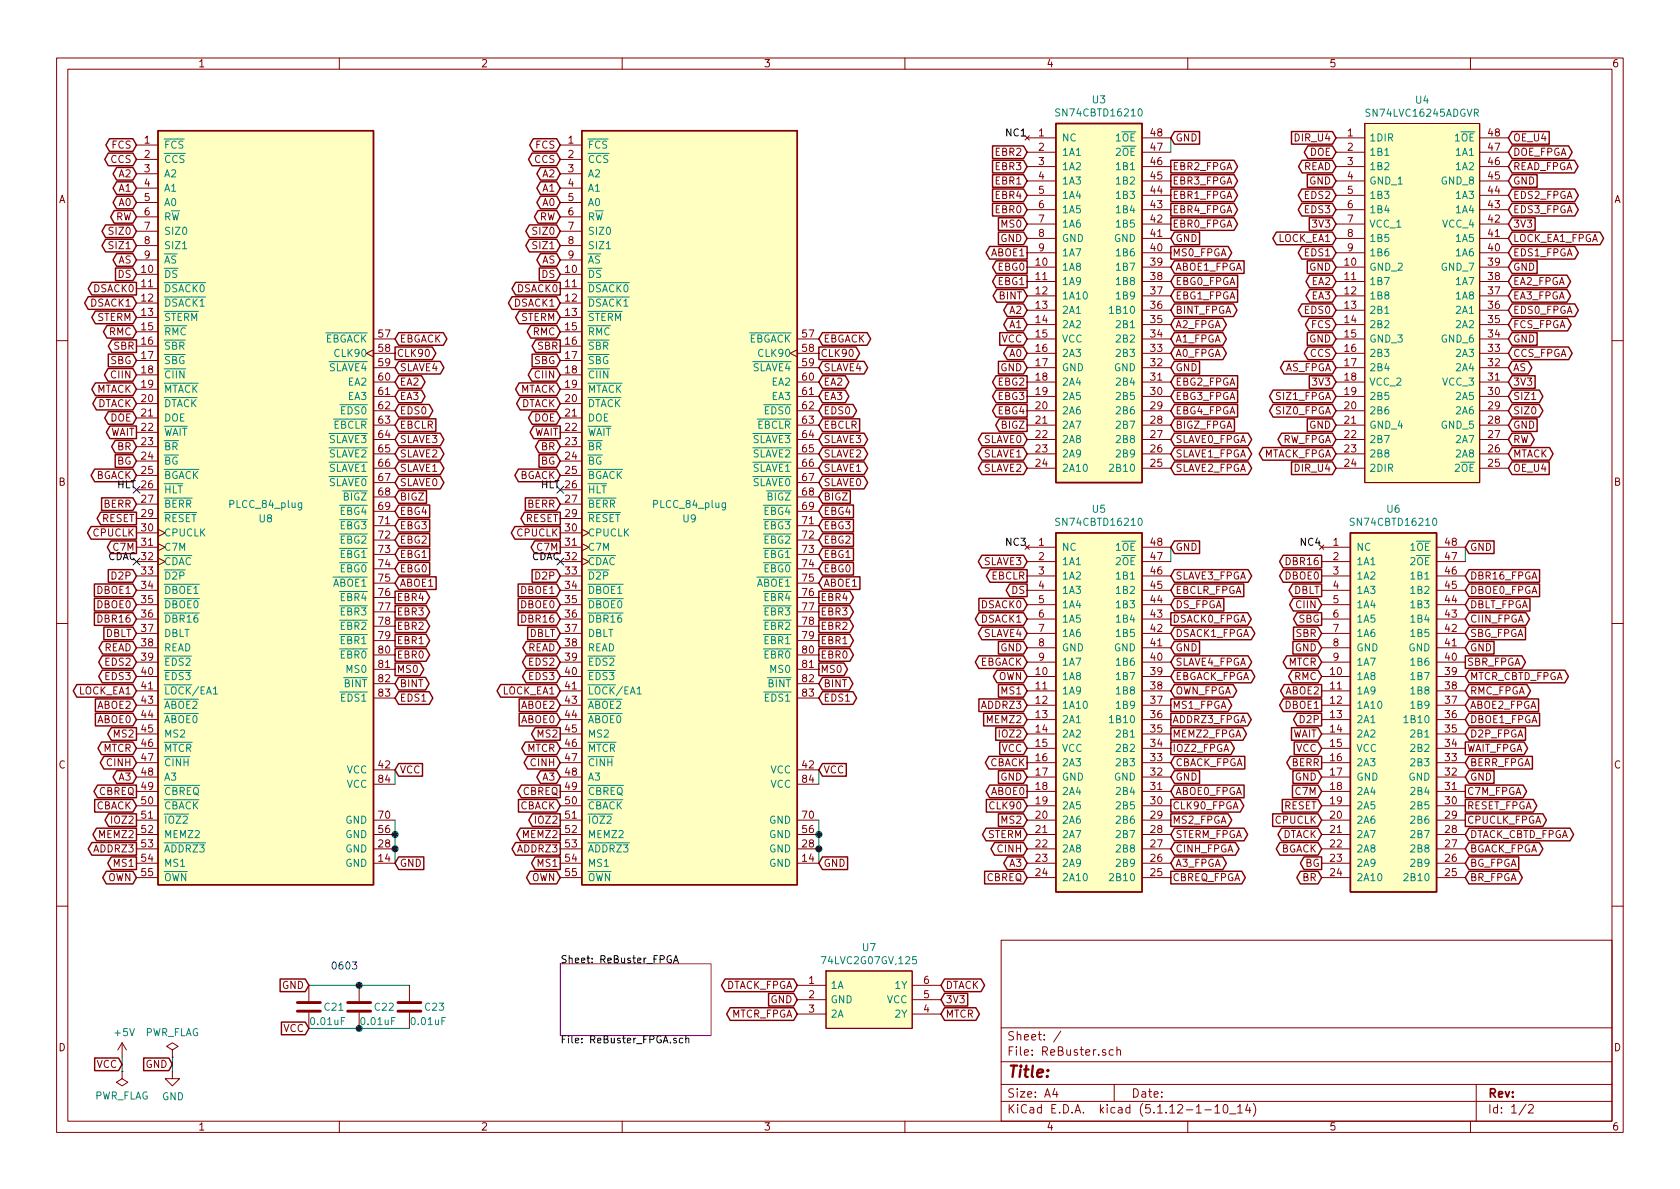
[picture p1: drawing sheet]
EESchema Schematic File Version 4
EELAYER 30 0
EELAYER END
$Descr A4 11693 8268
encoding utf-8
Sheet 1 2
Title ""
Date ""
Rev ""
Comp ""
Comment1 ""
Comment2 ""
Comment3 ""
Comment4 ""
$EndDescr
Text GLabel 850  7400 0    50   Input ~ 0
VCC
$Comp
L power:PWR_FLAG #FLG0101
U 1 1
P 850 7450
F 0 "#FLG0101" H 850 7525 50  0001 C CNN
F 1 "PWR_FLAG" H 850 7623 50  0000 C CNN
F 2 "" H 850 7450 50  0001 C CNN
F 3 "~" H 850 7450 50  0001 C CNN
	1    850  7450
	-1   0    0    1   
$EndComp
$Comp
L power:+5V #PWR0101
U 1 1
P 850 7350
F 0 "#PWR0101" H 850 7200 50  0001 C CNN
F 1 "+5V" H 865 7523 50  0000 C CNN
F 2 "" H 850 7350 50  0001 C CNN
F 3 "" H 850 7350 50  0001 C CNN
	1    850  7350
	1    0    0    -1  
$EndComp
Wire Wire Line
	850  7450 850  7350
$Comp
L power:PWR_FLAG #FLG0102
U 1 1
P 1200 7350
F 0 "#FLG0102" H 1200 7425 50  0001 C CNN
F 1 "PWR_FLAG" H 1200 7523 50  0000 C CNN
F 2 "" H 1200 7350 50  0001 C CNN
F 3 "~" H 1200 7350 50  0001 C CNN
	1    1200 7350
	1    0    0    -1  
$EndComp
$Comp
L power:GND #PWR0102
U 1 1
P 1200 7450
F 0 "#PWR0102" H 1200 7200 50  0001 C CNN
F 1 "GND" H 1205 7277 50  0000 C CNN
F 2 "" H 1200 7450 50  0001 C CNN
F 3 "" H 1200 7450 50  0001 C CNN
	1    1200 7450
	1    0    0    -1  
$EndComp
Wire Wire Line
	1200 7350 1200 7450
Text GLabel 1200 7400 0    50   Input ~ 0
GND
Text GLabel 2150 6850 0    50   Input ~ 0
GND
Text GLabel 8150 2550 2    50   Input ~ 0
GND
Text GLabel 7150 2550 0    50   Input ~ 0
GND
Text GLabel 7150 1650 0    50   Input ~ 0
GND
Text Label 7150 950  2    50   ~ 0
NC1
Text GLabel 8150 950  2    50   Input ~ 0
GND
Text GLabel 2750 6000 2    50   Input ~ 0
GND
Wire Wire Line
	8150 950  8150 1050
Text GLabel 950  1000 0    50   BiDi ~ 0
FCS
$Comp
L ReBuster:SN74CBTD16210 U5
U 1 1
P 7650 4900
F 0 "U5" H 7650 6267 50  0000 C CNN
F 1 "SN74CBTD16210" H 7650 6176 50  0000 C CNN
F 2 "ReBuster:TSSOP-48_6.1x12.5mm_P0.5mm_padLength_1mm" H 9300 5350 50  0001 C CNN
F 3 "https://www.ti.com/lit/ds/symlink/sn74cbtd16210.pdf" H 9300 5350 50  0001 C CNN
	1    7650 4900
	1    0    0    -1  
$EndComp
$Comp
L ReBuster:SN74CBTD16210 U6
U 1 1
P 9700 4900
F 0 "U6" H 9700 6267 50  0000 C CNN
F 1 "SN74CBTD16210" H 9700 6176 50  0000 C CNN
F 2 "ReBuster:TSSOP-48_6.1x12.5mm_P0.5mm_padLength_1mm" H 11350 5350 50  0001 C CNN
F 3 "https://www.ti.com/lit/ds/symlink/sn74cbtd16210.pdf" H 11350 5350 50  0001 C CNN
	1    9700 4900
	1    0    0    -1  
$EndComp
Text Label 7150 3800 2    50   ~ 0
NC3
Text Label 9200 3800 2    50   ~ 0
NC4
Wire Wire Line
	2150 6850 2500 6850
Connection ~ 2500 6850
Wire Wire Line
	2500 6850 2850 6850
Wire Wire Line
	2150 7150 2500 7150
Connection ~ 2500 7150
Wire Wire Line
	2500 7150 2850 7150
Text GLabel 7150 2350 0    50   Input ~ 0
VCC
Wire Wire Line
	10200 3900 10200 3800
Wire Wire Line
	8150 3900 8150 3800
Text GLabel 8150 1650 2    50   Input ~ 0
GND
Text GLabel 10500 1850 2    50   Input ~ 0
GND
Text GLabel 9300 1250 0    50   Input ~ 0
GND
Text GLabel 10500 1250 2    50   Input ~ 0
GND
Text GLabel 10200 5400 2    50   Input ~ 0
GND
Text GLabel 10200 3800 2    50   Input ~ 0
GND
Text GLabel 10200 4500 2    50   Input ~ 0
GND
Text GLabel 8150 5400 2    50   Input ~ 0
GND
Text GLabel 8150 3800 2    50   Input ~ 0
GND
Text GLabel 8150 4500 2    50   Input ~ 0
GND
Text GLabel 9300 1850 0    50   Input ~ 0
GND
Text GLabel 9300 2350 0    50   Input ~ 0
GND
Text GLabel 9200 5200 0    50   Input ~ 0
VCC
Text GLabel 9200 4500 0    50   Input ~ 0
GND
Text GLabel 9200 5400 0    50   Input ~ 0
GND
Text GLabel 7150 5400 0    50   Input ~ 0
GND
Text GLabel 7150 4500 0    50   Input ~ 0
GND
Text GLabel 7150 5200 0    50   Input ~ 0
VCC
Text GLabel 9300 2750 0    50   BiDi ~ 0
SIZ1_FPGA
Text GLabel 8150 1450 2    50   Output ~ 0
EBR4_FPGA
Text GLabel 8150 1750 2    50   Output ~ 0
MS0_FPGA
Text GLabel 8150 1950 2    50   Input ~ 0
EBG0_FPGA
Text GLabel 8150 2050 2    50   Input ~ 0
EBG1_FPGA
Text GLabel 10500 1750 2    50   BiDi ~ 0
EDS1_FPGA
Text GLabel 10500 2250 2    50   BiDi ~ 0
FCS_FPGA
Text GLabel 8150 2650 2    50   Input ~ 0
EBG2_FPGA
Text GLabel 8150 2750 2    50   Input ~ 0
EBG3_FPGA
Text GLabel 8150 2850 2    50   Input ~ 0
EBG4_FPGA
Text GLabel 8150 2950 2    50   Input ~ 0
BIGZ_FPGA
Text GLabel 8150 3050 2    50   BiDi ~ 0
SLAVE0_FPGA
Text GLabel 8150 3150 2    50   BiDi ~ 0
SLAVE1_FPGA
Text GLabel 8150 3250 2    50   BiDi ~ 0
SLAVE2_FPGA
Text GLabel 10200 5200 2    50   Output ~ 0
WAIT_FPGA
Text GLabel 10500 1050 2    50   BiDi ~ 0
DOE_FPGA
Text GLabel 5550 6850 0    50   BiDi ~ 0
DTACK_FPGA
Text GLabel 9300 3150 0    50   BiDi ~ 0
MTACK_FPGA
Text GLabel 10200 4300 2    50   BiDi ~ 0
CIIN_FPGA
Text GLabel 10200 4600 2    50   Output ~ 0
SBR_FPGA
Text GLabel 10200 4800 2    50   BiDi ~ 0
RMC_FPGA
Text GLabel 10500 2450 2    50   BiDi ~ 0
CCS_FPGA
Text GLabel 8150 2250 2    50   BiDi ~ 0
A2_FPGA
Text GLabel 8150 2350 2    50   BiDi ~ 0
A1_FPGA
Text GLabel 10200 4400 2    50   Input ~ 0
SBG_FPGA
Text GLabel 9300 3050 0    50   BiDi ~ 0
RW_FPGA
Text GLabel 9300 2850 0    50   BiDi ~ 0
SIZ0_FPGA
Text GLabel 8150 5800 2    50   BiDi ~ 0
STERM_FPGA
Text GLabel 8150 4200 2    50   Input ~ 0
DS_FPGA
Text GLabel 9300 2550 0    50   BiDi ~ 0
AS_FPGA
Text GLabel 8150 4000 2    50   BiDi ~ 0
SLAVE3_FPGA
Text GLabel 8150 4100 2    50   Input ~ 0
EBCLR_FPGA
Text GLabel 10500 2150 2    50   BiDi ~ 0
EDS0_FPGA
Text GLabel 10500 2050 2    50   BiDi ~ 0
EA3_FPGA
Text GLabel 10500 1950 2    50   BiDi ~ 0
EA2_FPGA
Text GLabel 8150 4700 2    50   BiDi ~ 0
EBGACK_FPGA
Text GLabel 8150 4800 2    50   BiDi ~ 0
OWN_FPGA
Text GLabel 8150 4900 2    50   Output ~ 0
MS1_FPGA
Text GLabel 8150 5000 2    50   Output ~ 0
ADDRZ3_FPGA
Text GLabel 8150 5100 2    50   Output ~ 0
MEMZ2_FPGA
Text GLabel 8150 5200 2    50   Output ~ 0
IOZ2_FPGA
Text GLabel 8150 5300 2    50   Input ~ 0
CBACK_FPGA
Text GLabel 8150 5600 2    50   Output ~ 0
CLK90_FPGA
Text GLabel 8150 5500 2    50   Input ~ 0
ABOE0_FPGA
Text GLabel 8150 5700 2    50   Output ~ 0
MS2_FPGA
Text GLabel 5550 7050 0    50   BiDi ~ 0
MTCR_FPGA
Text GLabel 8150 5900 2    50   BiDi ~ 0
CINH_FPGA
Text GLabel 8150 6000 2    50   BiDi ~ 0
A3_FPGA
Text GLabel 8150 6100 2    50   Output ~ 0
CBREQ_FPGA
Text GLabel 10200 4000 2    50   Input ~ 0
DBR16_FPGA
Text GLabel 10200 4100 2    50   Input ~ 0
DBOE0_FPGA
Text GLabel 10500 1150 2    50   BiDi ~ 0
READ_FPGA
Text GLabel 10500 1350 2    50   BiDi ~ 0
EDS2_FPGA
Text GLabel 10500 1450 2    50   BiDi ~ 0
EDS3_FPGA
Text GLabel 10500 1650 2    50   BiDi ~ 0
LOCK_EA1_FPGA
Text GLabel 10200 4900 2    50   Input ~ 0
ABOE2_FPGA
Text GLabel 10200 5000 2    50   Input ~ 0
DBOE1_FPGA
Text GLabel 10200 5100 2    50   Input ~ 0
D2P_FPGA
Text GLabel 10200 5300 2    50   Input ~ 0
BERR_FPGA
Text GLabel 10200 4200 2    50   Input ~ 0
DBLT_FPGA
Text GLabel 10200 5600 2    50   Output ~ 0
RESET_FPGA
Text GLabel 10200 5500 2    50   Output ~ 0
C7M_FPGA
Text GLabel 10200 5700 2    50   Output ~ 0
CPUCLK_FPGA
Text GLabel 10200 5900 2    50   BiDi ~ 0
BGACK_FPGA
Text GLabel 10200 6000 2    50   Input ~ 0
BG_FPGA
Text GLabel 10200 6100 2    50   BiDi ~ 0
BR_FPGA
Text GLabel 2150 7150 0    50   Input ~ 0
VCC
Text Notes 2300 6750 0    50   ~ 0
0603
$Comp
L Device:C C23
U 1 1
P 2850 7000
F 0 "C23" H 2950 7000 50  0000 L CNN
F 1 "0.01uF" H 2850 6900 50  0000 L CNN
F 2 "Capacitor_SMD:C_0603_1608Metric_Pad1.05x0.95mm_HandSolder" H 2888 6850 50  0001 C CNN
F 3 "~" H 2850 7000 50  0001 C CNN
	1    2850 7000
	1    0    0    -1  
$EndComp
$Comp
L Device:C C22
U 1 1
P 2500 7000
F 0 "C22" H 2600 7000 50  0000 L CNN
F 1 "0.01uF" H 2500 6900 50  0000 L CNN
F 2 "Capacitor_SMD:C_0603_1608Metric_Pad1.05x0.95mm_HandSolder" H 2538 6850 50  0001 C CNN
F 3 "~" H 2500 7000 50  0001 C CNN
	1    2500 7000
	1    0    0    -1  
$EndComp
$Comp
L Device:C C21
U 1 1
P 2150 7000
F 0 "C21" H 2250 7000 50  0000 L CNN
F 1 "0.01uF" H 2150 6900 50  0000 L CNN
F 2 "Capacitor_SMD:C_0603_1608Metric_Pad1.05x0.95mm_HandSolder" H 2188 6850 50  0001 C CNN
F 3 "~" H 2150 7000 50  0001 C CNN
	1    2150 7000
	1    0    0    -1  
$EndComp
$Comp
L ReBuster:Super_Buster_socket U8
U 1 1
P 1850 3500
F 0 "U8" H 1850 3400 50  0000 C CNN
F 1 "PLCC_84_plug" H 1850 3500 50  0000 C CNN
F 2 "ReBuster:PLCC-84_Plug_P1.27mm_mirrored" H 2250 6000 50  0001 L CIN
F 3 "" H 1850 3700 50  0001 C CNN
	1    1850 3500
	1    0    0    -1  
$EndComp
Text GLabel 950  1100 0    50   BiDi ~ 0
CCS
Text GLabel 950  1200 0    50   BiDi ~ 0
A2
Text GLabel 950  1300 0    50   BiDi ~ 0
A1
Text GLabel 950  1400 0    50   BiDi ~ 0
A0
Text GLabel 950  1500 0    50   BiDi ~ 0
RW
Text GLabel 950  1600 0    50   BiDi ~ 0
SIZ0
Text GLabel 950  1700 0    50   BiDi ~ 0
SIZ1
Text GLabel 950  1800 0    50   BiDi ~ 0
AS
Text GLabel 950  1900 0    50   Input ~ 0
DS
Text GLabel 950  2000 0    50   Output ~ 0
DSACK0
Text GLabel 950  2400 0    50   Output ~ 0
SBR
Text GLabel 950  2500 0    50   Input ~ 0
SBG
Text GLabel 950  2600 0    50   BiDi ~ 0
CIIN
Text GLabel 950  2700 0    50   BiDi ~ 0
MTACK
Text GLabel 950  3000 0    50   Output ~ 0
WAIT
Text GLabel 950  3100 0    50   BiDi ~ 0
BR
Text GLabel 950  3200 0    50   Input ~ 0
BG
Text GLabel 950  3300 0    50   BiDi ~ 0
BGACK
Text GLabel 950  4500 0    50   BiDi ~ 0
READ
Text GLabel 950  4400 0    50   Input ~ 0
DBLT
Text GLabel 950  3600 0    50   Output ~ 0
RESET
Text GLabel 950  3800 0    50   Output ~ 0
C7M
Text GLabel 950  4000 0    50   Input ~ 0
D2P
Text GLabel 950  4100 0    50   Input ~ 0
DBOE1
Text GLabel 950  4200 0    50   Input ~ 0
DBOE0
Text GLabel 950  4300 0    50   Input ~ 0
DBR16
Text GLabel 950  4600 0    50   BiDi ~ 0
EDS2
Text GLabel 950  2100 0    50   BiDi ~ 0
DSACK1
Text GLabel 950  4700 0    50   BiDi ~ 0
EDS3
Text GLabel 950  4800 0    50   BiDi ~ 0
LOCK_EA1
Text GLabel 950  2200 0    50   BiDi ~ 0
STERM
Text GLabel 950  4900 0    50   Input ~ 0
ABOE2
Text GLabel 950  3700 0    50   Output ~ 0
CPUCLK
Text GLabel 950  2900 0    50   BiDi ~ 0
DOE
Text GLabel 950  5000 0    50   Input ~ 0
ABOE0
Text GLabel 950  3500 0    50   Input ~ 0
BERR
Text GLabel 950  5200 0    50   BiDi ~ 0
MTCR
Text GLabel 950  5300 0    50   BiDi ~ 0
CINH
Text GLabel 950  5400 0    50   BiDi ~ 0
A3
Text GLabel 950  5500 0    50   Output ~ 0
CBREQ
Text GLabel 950  5600 0    50   Input ~ 0
CBACK
Text GLabel 950  5700 0    50   Output ~ 0
IOZ2
Text GLabel 950  5800 0    50   Output ~ 0
MEMZ2
Text GLabel 950  5900 0    50   Output ~ 0
ADDRZ3
Text GLabel 950  6000 0    50   Output ~ 0
MS1
Text GLabel 950  6100 0    50   BiDi ~ 0
OWN
Text GLabel 2750 2350 2    50   BiDi ~ 0
EBGACK
Text GLabel 2750 2550 2    50   BiDi ~ 0
SLAVE4
Text GLabel 2750 2650 2    50   BiDi ~ 0
EA2
Text GLabel 2750 2750 2    50   BiDi ~ 0
EA3
Text GLabel 950  2800 0    50   BiDi ~ 0
DTACK
Text GLabel 2750 3350 2    50   BiDi ~ 0
SLAVE0
Text GLabel 2750 3450 2    50   Input ~ 0
BIGZ
Text GLabel 2750 3650 2    50   Input ~ 0
EBG3
Text GLabel 2750 3750 2    50   Input ~ 0
EBG2
Text GLabel 2750 3850 2    50   Input ~ 0
EBG1
Text GLabel 2750 3950 2    50   Input ~ 0
EBG0
Text GLabel 2750 4050 2    50   Input ~ 0
ABOE1
Text GLabel 8150 1850 2    50   Input ~ 0
ABOE1_FPGA
Text GLabel 2750 4150 2    50   Output ~ 0
EBR4
Text GLabel 2750 4250 2    50   Output ~ 0
EBR3
Text GLabel 8150 1350 2    50   Output ~ 0
EBR1_FPGA
Text GLabel 8150 1150 2    50   Output ~ 0
EBR2_FPGA
Text GLabel 8150 1250 2    50   Output ~ 0
EBR3_FPGA
Text GLabel 2750 4350 2    50   Output ~ 0
EBR2
Text GLabel 2750 4450 2    50   Output ~ 0
EBR1
Text GLabel 2750 4550 2    50   Output ~ 0
EBR0
Text GLabel 2750 4850 2    50   BiDi ~ 0
EDS1
Text GLabel 2750 4750 2    50   BiDi ~ 0
BINT
Text GLabel 950  2300 0    50   BiDi ~ 0
RMC
Text GLabel 2750 2450 2    50   Output ~ 0
CLK90
Text GLabel 2750 5350 2    50   Input ~ 0
VCC
Text GLabel 8150 2150 2    50   BiDi ~ 0
BINT_FPGA
Text GLabel 8150 4600 2    50   BiDi ~ 0
SLAVE4_FPGA
$Sheet
S 3900 6700 1050 500 
U 608A10F5
F0 "ReBuster_FPGA" 50
F1 "ReBuster_FPGA.sch" 50
$EndSheet
Text GLabel 9300 2250 0    50   BiDi ~ 0
FCS
Text GLabel 9300 2450 0    50   BiDi ~ 0
CCS
Text GLabel 7150 2150 0    50   BiDi ~ 0
A2
Text GLabel 7150 2250 0    50   BiDi ~ 0
A1
Text GLabel 7150 2450 0    50   BiDi ~ 0
A0
Text GLabel 10500 3050 2    50   BiDi ~ 0
RW
Text GLabel 10500 2850 2    50   BiDi ~ 0
SIZ0
Text GLabel 10500 2750 2    50   BiDi ~ 0
SIZ1
Text GLabel 10500 2550 2    50   BiDi ~ 0
AS
Text GLabel 7150 4100 0    50   Output ~ 0
DS
Text GLabel 7150 4200 0    50   Input ~ 0
DSACK0
Text GLabel 7150 4300 0    50   BiDi ~ 0
DSACK1
Text GLabel 7150 5800 0    50   BiDi ~ 0
STERM
Wire Wire Line
	2750 5700 2750 5800
Connection ~ 2750 5800
Wire Wire Line
	2750 5800 2750 5900
Connection ~ 2750 5900
Wire Wire Line
	2750 5900 2750 6000
Text GLabel 9200 4700 0    50   BiDi ~ 0
RMC
Text GLabel 9200 4400 0    50   Input ~ 0
SBR
Text GLabel 9200 4300 0    50   Output ~ 0
SBG
Text GLabel 9200 4200 0    50   BiDi ~ 0
CIIN
Wire Wire Line
	2750 5350 2750 5450
Text GLabel 10500 3150 2    50   BiDi ~ 0
MTACK
Text GLabel 6550 6850 2    50   BiDi ~ 0
DTACK
Text GLabel 9300 1050 0    50   BiDi ~ 0
DOE
Text GLabel 9200 5100 0    50   Input ~ 0
WAIT
Text GLabel 9200 6100 0    50   BiDi ~ 0
BR
Text GLabel 9200 6000 0    50   Output ~ 0
BG
Text GLabel 9200 5900 0    50   BiDi ~ 0
BGACK
Text GLabel 9200 5300 0    50   Output ~ 0
BERR
Text GLabel 9200 5600 0    50   Input ~ 0
RESET
Text GLabel 9200 5700 0    50   Input ~ 0
CPUCLK
Text GLabel 9200 5500 0    50   Input ~ 0
C7M
Text GLabel 9200 5000 0    50   Output ~ 0
D2P
Text GLabel 9200 4900 0    50   Output ~ 0
DBOE1
Text GLabel 9200 4000 0    50   Output ~ 0
DBOE0
Text GLabel 9200 3900 0    50   Output ~ 0
DBR16
Text GLabel 9200 4100 0    50   Output ~ 0
DBLT
Text GLabel 9300 1150 0    50   BiDi ~ 0
READ
Text GLabel 9300 1350 0    50   BiDi ~ 0
EDS2
Text GLabel 9300 1450 0    50   BiDi ~ 0
EDS3
Text GLabel 9300 1650 0    50   BiDi ~ 0
LOCK_EA1
Text GLabel 9200 4800 0    50   Output ~ 0
ABOE2
Text GLabel 7150 5500 0    50   Output ~ 0
ABOE0
Text GLabel 950  5100 0    50   Output ~ 0
MS2
Text GLabel 7150 5700 0    50   Input ~ 0
MS2
Text GLabel 6550 7050 2    50   BiDi ~ 0
MTCR
Text GLabel 2750 4650 2    50   Output ~ 0
MS0
Text GLabel 7150 5900 0    50   BiDi ~ 0
CINH
Text GLabel 7150 6000 0    50   BiDi ~ 0
A3
Text GLabel 7150 6100 0    50   Input ~ 0
CBREQ
Text GLabel 7150 5300 0    50   Output ~ 0
CBACK
Text GLabel 7150 5100 0    50   Input ~ 0
IOZ2
Text GLabel 7150 5000 0    50   Input ~ 0
MEMZ2
Text GLabel 7150 4900 0    50   Input ~ 0
ADDRZ3
Text GLabel 7150 4800 0    50   Input ~ 0
MS1
Text GLabel 7150 4700 0    50   BiDi ~ 0
OWN
Text GLabel 7150 4600 0    50   BiDi ~ 0
EBGACK
Text GLabel 7150 5600 0    50   Input ~ 0
CLK90
Text GLabel 7150 4400 0    50   BiDi ~ 0
SLAVE4
Text GLabel 9300 1950 0    50   BiDi ~ 0
EA2
Text GLabel 9300 2050 0    50   BiDi ~ 0
EA3
Text GLabel 9300 1750 0    50   BiDi ~ 0
EDS1
Text GLabel 7150 2050 0    50   BiDi ~ 0
BINT
Text GLabel 7150 1550 0    50   Input ~ 0
MS0
Text GLabel 7150 1450 0    50   Input ~ 0
EBR0
Text GLabel 7150 1250 0    50   Input ~ 0
EBR1
Text GLabel 7150 1050 0    50   Input ~ 0
EBR2
Text GLabel 7150 1150 0    50   Input ~ 0
EBR3
Text GLabel 7150 1350 0    50   Input ~ 0
EBR4
Text GLabel 7150 1750 0    50   Output ~ 0
ABOE1
Text GLabel 7150 1850 0    50   Output ~ 0
EBG0
Text GLabel 7150 1950 0    50   Output ~ 0
EBG1
Text GLabel 7150 2650 0    50   Output ~ 0
EBG2
Text GLabel 7150 2750 0    50   Output ~ 0
EBG3
Text GLabel 2750 3550 2    50   Input ~ 0
EBG4
Text GLabel 7150 2850 0    50   Output ~ 0
EBG4
Text GLabel 7150 2950 0    50   Output ~ 0
BIGZ
Text GLabel 7150 3050 0    50   BiDi ~ 0
SLAVE0
Text GLabel 2750 3250 2    50   BiDi ~ 0
SLAVE1
Text GLabel 7150 3150 0    50   BiDi ~ 0
SLAVE1
Text GLabel 2750 3150 2    50   BiDi ~ 0
SLAVE2
Text GLabel 7150 3250 0    50   BiDi ~ 0
SLAVE2
Text GLabel 2750 3050 2    50   BiDi ~ 0
SLAVE3
Text GLabel 7150 3900 0    50   BiDi ~ 0
SLAVE3
Text GLabel 2750 2950 2    50   Input ~ 0
EBCLR
Text GLabel 7150 4000 0    50   Output ~ 0
EBCLR
Text GLabel 2750 2850 2    50   BiDi ~ 0
EDS0
Text GLabel 9300 2150 0    50   BiDi ~ 0
EDS0
$Comp
L ReBuster:Super_Buster_socket U9
U 1 1
P 4800 3500
F 0 "U9" H 4800 3400 50  0000 C CNN
F 1 "PLCC_84_plug" H 4800 3500 50  0000 C CNN
F 2 "ReBuster:PLCC-84_TH_pin_holes" H 5200 6000 50  0001 L CIN
F 3 "" H 4800 3700 50  0001 C CNN
	1    4800 3500
	1    0    0    -1  
$EndComp
Text GLabel 5700 2350 2    50   BiDi ~ 0
EBGACK
Text GLabel 5700 2550 2    50   BiDi ~ 0
SLAVE4
Text GLabel 5700 2650 2    50   BiDi ~ 0
EA2
Text GLabel 5700 2750 2    50   BiDi ~ 0
EA3
Text GLabel 5700 3350 2    50   BiDi ~ 0
SLAVE0
Text GLabel 5700 3450 2    50   Input ~ 0
BIGZ
Text GLabel 5700 3650 2    50   Input ~ 0
EBG3
Text GLabel 5700 3750 2    50   Input ~ 0
EBG2
Text GLabel 5700 3850 2    50   Input ~ 0
EBG1
Text GLabel 5700 3950 2    50   Input ~ 0
EBG0
Text GLabel 5700 4050 2    50   Input ~ 0
ABOE1
Text GLabel 5700 4150 2    50   Output ~ 0
EBR4
Text GLabel 5700 4250 2    50   Output ~ 0
EBR3
Text GLabel 5700 4350 2    50   Output ~ 0
EBR2
Text GLabel 5700 4450 2    50   Output ~ 0
EBR1
Text GLabel 5700 4550 2    50   Output ~ 0
EBR0
Text GLabel 5700 4850 2    50   BiDi ~ 0
EDS1
Text GLabel 5700 4750 2    50   BiDi ~ 0
BINT
Text GLabel 5700 2450 2    50   Output ~ 0
CLK90
Text GLabel 5700 4650 2    50   Output ~ 0
MS0
Text GLabel 5700 3550 2    50   Input ~ 0
EBG4
Text GLabel 5700 3250 2    50   BiDi ~ 0
SLAVE1
Text GLabel 5700 3150 2    50   BiDi ~ 0
SLAVE2
Text GLabel 5700 3050 2    50   BiDi ~ 0
SLAVE3
Text GLabel 5700 2950 2    50   Input ~ 0
EBCLR
Text GLabel 5700 2850 2    50   BiDi ~ 0
EDS0
Text GLabel 3900 1000 0    50   BiDi ~ 0
FCS
Text GLabel 3900 1100 0    50   BiDi ~ 0
CCS
Text GLabel 3900 1200 0    50   BiDi ~ 0
A2
Text GLabel 3900 1300 0    50   BiDi ~ 0
A1
Text GLabel 3900 1400 0    50   BiDi ~ 0
A0
Text GLabel 3900 1500 0    50   BiDi ~ 0
RW
Text GLabel 3900 1600 0    50   BiDi ~ 0
SIZ0
Text GLabel 3900 1700 0    50   BiDi ~ 0
SIZ1
Text GLabel 3900 1800 0    50   BiDi ~ 0
AS
Text GLabel 3900 1900 0    50   Input ~ 0
DS
Text GLabel 3900 2000 0    50   Output ~ 0
DSACK0
Text GLabel 3900 2400 0    50   Output ~ 0
SBR
Text GLabel 3900 2500 0    50   Input ~ 0
SBG
Text GLabel 3900 2600 0    50   BiDi ~ 0
CIIN
Text GLabel 3900 2700 0    50   BiDi ~ 0
MTACK
Text GLabel 3900 3000 0    50   Output ~ 0
WAIT
Text GLabel 3900 3100 0    50   BiDi ~ 0
BR
Text GLabel 3900 3200 0    50   Input ~ 0
BG
Text GLabel 3900 3300 0    50   BiDi ~ 0
BGACK
Text GLabel 3900 4500 0    50   BiDi ~ 0
READ
Text GLabel 3900 4400 0    50   Input ~ 0
DBLT
Text GLabel 3900 3600 0    50   Output ~ 0
RESET
Text GLabel 3900 3800 0    50   Output ~ 0
C7M
Text GLabel 3900 4000 0    50   Input ~ 0
D2P
Text GLabel 3900 4100 0    50   Input ~ 0
DBOE1
Text GLabel 3900 4200 0    50   Input ~ 0
DBOE0
Text GLabel 3900 4300 0    50   Input ~ 0
DBR16
Text GLabel 3900 4600 0    50   BiDi ~ 0
EDS2
Text GLabel 3900 2100 0    50   BiDi ~ 0
DSACK1
Text GLabel 3900 4700 0    50   BiDi ~ 0
EDS3
Text GLabel 3900 4800 0    50   BiDi ~ 0
LOCK_EA1
Text GLabel 3900 2200 0    50   BiDi ~ 0
STERM
Text GLabel 3900 4900 0    50   Input ~ 0
ABOE2
Text GLabel 3900 3700 0    50   Output ~ 0
CPUCLK
Text GLabel 3900 2900 0    50   BiDi ~ 0
DOE
Text GLabel 3900 5000 0    50   Input ~ 0
ABOE0
Text GLabel 3900 3500 0    50   Input ~ 0
BERR
Text GLabel 3900 5200 0    50   BiDi ~ 0
MTCR
Text GLabel 3900 5300 0    50   BiDi ~ 0
CINH
Text GLabel 3900 5400 0    50   BiDi ~ 0
A3
Text GLabel 3900 5500 0    50   Output ~ 0
CBREQ
Text GLabel 3900 5600 0    50   Input ~ 0
CBACK
Text GLabel 3900 5700 0    50   Output ~ 0
IOZ2
Text GLabel 3900 5800 0    50   Output ~ 0
MEMZ2
Text GLabel 3900 5900 0    50   Output ~ 0
ADDRZ3
Text GLabel 3900 6000 0    50   Output ~ 0
MS1
Text GLabel 3900 6100 0    50   BiDi ~ 0
OWN
Text GLabel 3900 2800 0    50   BiDi ~ 0
DTACK
Text GLabel 3900 2300 0    50   BiDi ~ 0
RMC
Text GLabel 3900 5100 0    50   Output ~ 0
MS2
Text GLabel 5700 6000 2    50   Input ~ 0
GND
Text GLabel 5700 5350 2    50   Input ~ 0
VCC
Wire Wire Line
	5700 5350 5700 5450
Wire Wire Line
	5700 5700 5700 5800
Connection ~ 5700 5800
Wire Wire Line
	5700 5800 5700 5900
Connection ~ 5700 5900
Wire Wire Line
	5700 5900 5700 6000
Text GLabel 8150 1550 2    50   Output ~ 0
EBR0_FPGA
Text GLabel 8150 2450 2    50   BiDi ~ 0
A0_FPGA
Text GLabel 8150 4400 2    50   BiDi ~ 0
DSACK1_FPGA
Text GLabel 8150 4300 2    50   Output ~ 0
DSACK0_FPGA
Text GLabel 10500 2350 2    50   Input ~ 0
GND
Text GLabel 10500 2950 2    50   Input ~ 0
GND
Text GLabel 9300 2950 0    50   Input ~ 0
GND
Text GLabel 9300 950  0    50   Input ~ 0
DIR_U4
Text GLabel 9300 3250 0    50   Input ~ 0
DIR_U4
Text GLabel 10500 950  2    50   Input ~ 0
OE_U4
Text GLabel 10500 3250 2    50   Input ~ 0
OE_U4
Text GLabel 10500 1550 2    50   Input ~ 0
3V3
Text GLabel 10500 2650 2    50   Input ~ 0
3V3
Text GLabel 6550 6950 2    50   Input ~ 0
3V3
Text GLabel 5550 6950 0    50   Input ~ 0
GND
$Comp
L ReBuster:SN74CBTD16210 U3
U 1 1
P 7650 2050
F 0 "U3" H 7650 3417 50  0000 C CNN
F 1 "SN74CBTD16210" H 7650 3326 50  0000 C CNN
F 2 "ReBuster:TSSOP-48_6.1x12.5mm_P0.5mm_padLength_1mm" H 9300 2500 50  0001 C CNN
F 3 "https://www.ti.com/lit/ds/symlink/sn74cbtd16210.pdf" H 9300 2500 50  0001 C CNN
	1    7650 2050
	1    0    0    -1  
$EndComp
Text Label 3900 3900 2    50   ~ 0
CDAC
NoConn ~ 3900 3900
Text Label 950  3900 2    50   ~ 0
CDAC
NoConn ~ 950  3900
Text GLabel 10200 4700 2    50   BiDi ~ 0
MTCR_CBTD_FPGA
Text GLabel 9200 4600 0    50   BiDi ~ 0
MTCR
Text GLabel 9200 5800 0    50   BiDi ~ 0
DTACK
Text GLabel 10200 5800 2    50   BiDi ~ 0
DTACK_CBTD_FPGA
Text Label 950  3400 2    50   ~ 0
HLT
NoConn ~ 950  3400
Text Label 3900 3400 2    50   ~ 0
HLT
NoConn ~ 3900 3400
$Comp
L ReBuster:74LVC2G07GV,125 U7
U 1 1
P 6050 6950
F 0 "U7" H 6050 7315 50  0000 C CNN
F 1 "74LVC2G07GV,125" H 6050 7224 50  0000 C CNN
F 2 "Package_SO:TSOP-6_1.65x3.05mm_P0.95mm" H 6400 7150 50  0001 L CNN
F 3 "https://assets.nexperia.com/documents/data-sheet/74LVC2G07.pdf" H 6400 7050 50  0001 L CNN
	1    6050 6950
	1    0    0    -1  
$EndComp
Text GLabel 9300 2650 0    50   Input ~ 0
3V3
Text GLabel 9300 1550 0    50   Input ~ 0
3V3
$Comp
L ReBuster:SN74LVC16245ADGVR U4
U 1 1
P 9900 2100
F 0 "U4" H 9900 3515 50  0000 C CNN
F 1 "SN74LVC16245ADGVR" H 9900 3424 50  0000 C CNN
F 2 "ReBuster:TSSOP-48_4.4x9.7mm_P0.4mm_custom" H 10350 3350 50  0001 L CNN
F 3 "http://www.ti.com/lit/gpn/sn74lvc16245a" H 10350 3250 50  0001 L CNN
	1    9900 2100
	1    0    0    -1  
$EndComp
$EndSCHEMATC
